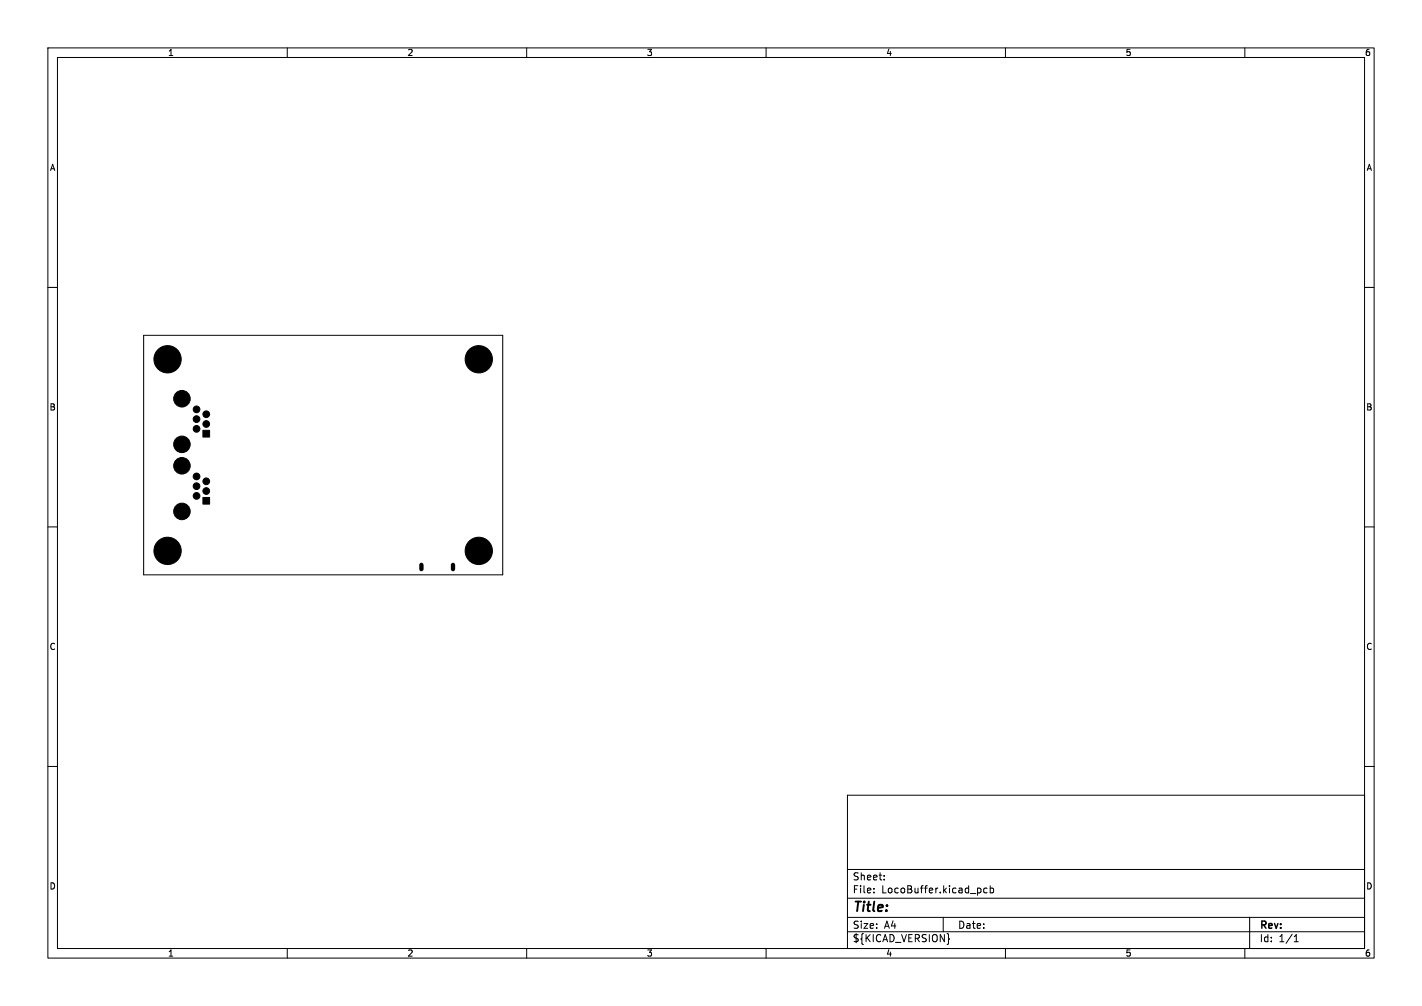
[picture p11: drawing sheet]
<svg xmlns="http://www.w3.org/2000/svg" width="297mm" height="210mm" viewBox="0 0 297 210" stroke-linecap="round" stroke-linejoin="round" font-family="sans-serif">
<g fill="none" stroke="#000" stroke-width=".21">
<path d="M10 10h277v190h-277zM12 12h273v186h-273zM60 10v2M110 10v2M160 10v2M210 10v2M260 10v2M10 60h2M285 60h2M30 70h75v50h-75zM10 110h2M285 110h2"/>
<path d="M10 160h2M285 160h2M177 166h108v32h-108zM60 198v2M110 198v2M160 198v2M177 194.5h108M177 191.5h108M177 187.5h108M177 181.5h108M182.5 186.3v.1M182.5 185.5v.1"/>
<path d="M184.7 183.6v.1M184.7 182.8v.1M197 191.5v3M198.1 195.8l.2 .2-.2 .2M204.7 185.5l.2 .2-.2 .6M206.2 185.5l-.5-.1-.2 .3 .1 .6h.6M206.8 185.5l.4-.1 .3 .3-.1 .6h-.6M206.8 184.9v1.5M210 198v2M260 198v2M261 191.5v6.5M270.3 196.6h.9"/>
<path d="M270.3 195.5l.4-.4v1.5"/>
</g>
<g fill="#000" stroke="#000" stroke-width=".21">
<path d="M42.4 89.8h1.4v1.4h-1.4zM42.4 103.8h1.4v1.4h-1.4z"/>
<circle cx="35" cy="75" r="2.85"/>
<circle cx="100" cy="75" r="2.85"/>
<circle cx="38" cy="83.2" r="1.72"/>
<circle cx="38" cy="92.8" r="1.72"/>
<circle cx="38" cy="97.2" r="1.72"/>
<circle cx="41" cy="87.5" r=".7"/>
<circle cx="41" cy="99.5" r=".7"/>
<circle cx="41" cy="85.5" r=".7"/>
<circle cx="41" cy="89.5" r=".7"/>
<circle cx="43.1" cy="88.5" r=".7"/>
<circle cx="43.1" cy="86.5" r=".7"/>
<circle cx="35" cy="115" r="2.85"/>
<circle cx="38" cy="106.8" r="1.72"/>
<circle cx="41" cy="101.5" r=".7"/>
<circle cx="41" cy="103.5" r=".7"/>
<circle cx="43.1" cy="102.5" r=".7"/>
<circle cx="43.1" cy="100.5" r=".7"/>
<circle cx="100" cy="115" r="2.85"/>
</g>
<path d="M88 117.9v.9M94.6 117.9v.9" fill="none" stroke="#000" stroke-width=".9"/>
<text font-size="2.8" x="178" y="190.8">Title:</text>
<g font-size="2.1">
<text x="178" y="183.9">Sheet:</text>
<text x="178" y="186.6">File:</text>
<text x="184" y="186.6">LocoBuffer.kicad_pcb</text>
<text x="178" y="196.8">${KICAD_VERSION}</text>
<text x="178" y="194">Size:</text>
<text x="184.6" y="194">A4</text>
<text x="200" y="194">Date:</text>
<text x="263" y="194.2">Rev:</text>
<text x="263" y="196.8">Id:</text>
<text x="267" y="196.8">1/1</text>
</g>
<g font-size="1.8">
<text x="35" y="11.8">1</text>
<text x="85" y="11.8">2</text>
<text x="135" y="11.8">3</text>
<text x="185" y="11.8">4</text>
<text x="235" y="11.8">5</text>
<text x="285" y="11.8">6</text>
<text x="10.4" y="35.8">A</text>
<text x="285.4" y="35.8">A</text>
<text x="10.3" y="85.8">B</text>
<text x="285.3" y="85.8">B</text>
<text x="10.3" y="135.8">C</text>
<text x="285.3" y="135.8">C</text>
<text x="10.3" y="185.8">D</text>
<text x="285.3" y="185.8">D</text>
<text x="35" y="199.8">1</text>
<text x="85" y="199.8">2</text>
<text x="135" y="199.8">3</text>
<text x="185" y="199.8">4</text>
<text x="235" y="199.8">5</text>
<text x="285" y="199.8">6</text>
</g>
</svg>
